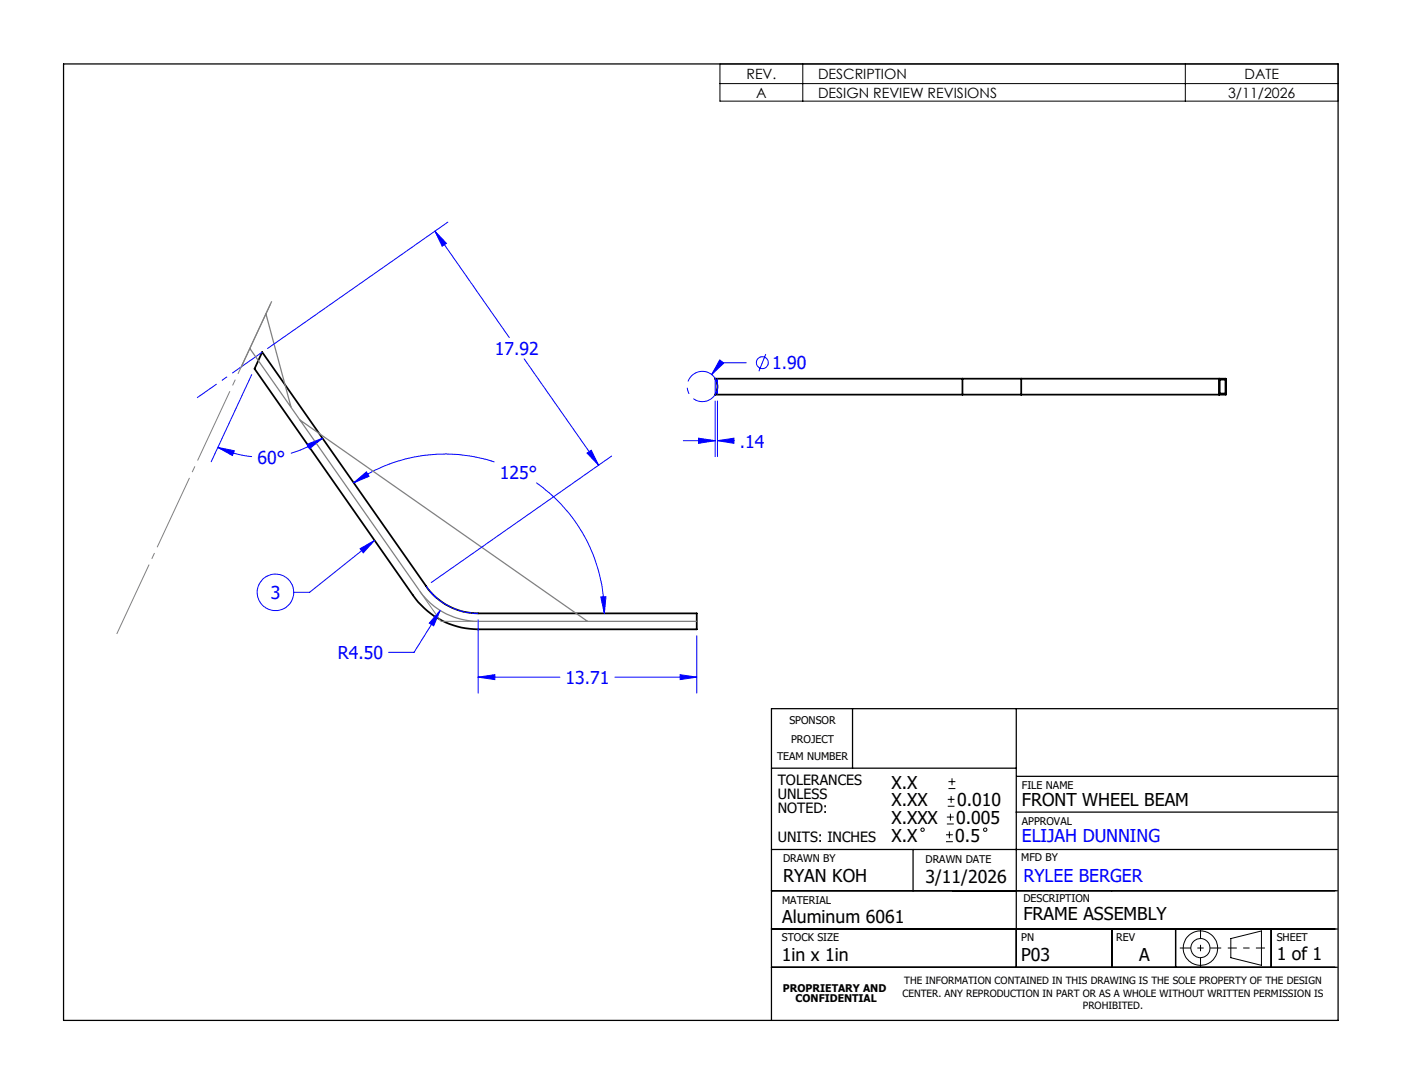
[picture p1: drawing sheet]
<svg xmlns="http://www.w3.org/2000/svg" width="279mm" height="216mm" viewBox="0 0 279 216" stroke-linecap="round" stroke-linejoin="round" font-family="sans-serif">
<path d="M52.2 70.1l32.7 46.6a12.7 12.7 0 0 0 10.4 5.5h43.6v3.1h-43.6a15.9 15.9 0 0 1-13-6.7l-31.6-45.2zM191.8 75.4h-49.3a2.94 2.94 0 0 1 0 3.2h49.3M191.8 75.4h11.7M191.8 78.6h11.7M191.8 75.4v3.2M203.5 75.4h40.8v3.2h-40.8M203.5 75.4v3.2M243 75.4v3.2M243.1 75.6h1.1v2.8h-1.1z" fill="none" stroke="#000" stroke-width=".35"/>
<g fill="none" stroke="#00f" stroke-width=".2">
<path d="M86.7 46l2.3 2.5-.9 .5zM86.7 46l14.8 21.2M89.3 44.2l-36 25.2M50.2 74.6l-8.1 17.4M104.5 71.5l14.8 21.2M142.5 79.9v11M143 79.9v11M143.4 71.7l.9 .6-2.5 2.3zM148.7 72.2h-5l-1.9 2.4M152.6 70.5l-1.4 3.4M43.4 89.1l3.3 .7-.4 .9zM43.4 89.1a21.2 21.2 0 0 0 6.8 1.8"/>
<path d="M61.2 88.5l3.1-1.2-2.6 2.1zM64.3 87.3a21.1 21.1 0 0 1-6.3 3M70.5 96.2l2.5-2.2 .6 .9zM98.5 92a31.6 31.6 0 0 0-28 4.2M106.9 96.1a31.8 31.8 0 0 1 13.5 26.1M117 90.2l.8-.5 1.5 3zM121.9 90.8l-36 25.2M136.2 87.8h6.3M139.2 87.3l3.3 .5-3.3 .5zM143 87.8l3.3-.5v1zM143 87.8h3.3M71.8 109.3l2.8-1.7-2.2 2.5z"/>
<path d="M74.6 107.6l-12.9 10.4h-3.2M84.9 116.7a12.7 12.7 0 0 0 10.4 5.5M119.7 118.9h1.1l-.4 3.3zM87.7 121.6l-1.3 3-.9-.5zM87.7 121.6l-5.2 8.3h-5.1M95.3 134.9l3.3-.5v1zM95.3 123.4v14.6M95.3 134.9h16.3M122.6 134.9h16.3M135.5 134.4l3.4 .5-3.4 .5zM138.9 126.6v11.4"/>
<circle cx="151.9" cy="72.2" r="1.19"/>
<circle cx="54.9" cy="118" r="3.6"/>
</g>
<g fill="none" stroke="#000" stroke-width=".2">
<path d="M143.5 12.7h123.2v7.4h-123.2zM143.5 16.7h123.2M160 12.7v7.4M236.2 12.7v7.4M188.9 159.2h1.3M189 157.1h1.4M189 155.7h1.4M189.5 158.5v1.4M189.7 155v1.4M188.5 167.6h1.4M188.5 166.3h1.4M188.7 164.1h1.4"/>
<path d="M188.7 162.7h1.4M188.9 160.6h1.3M189.2 165.6v1.4M189.4 162.1v1.3M245.3 186.9l6.1-1.5v6.9l-6.1-1.6z"/>
<circle cx="183.8" cy="165.3" r=".34"/>
<circle cx="196.3" cy="165.3" r=".34"/>
<circle cx="239.2" cy="188.8" r="3.4"/>
<circle cx="239.2" cy="188.8" r="1.9"/>
</g>
<path d="M142.9 76.1a3 3 0 0 0-5.1-1.2 3 3 0 0 0 1.3 5 3 3 0 0 0 3.8-3.6v-.2" fill="none" stroke="#00f" stroke-width=".2" stroke-dasharray="15.2 1.3 1.3 1.3" stroke-dashoffset="7.7" stroke-linecap="butt"/>
<path d="M49.8 69.4l33.8 48.3a14.2 14.2 0 0 0 11.7 6.1h43.6M53 62.5l5 18.6M54.2 60l-6.1 13M59.8 83.6l57.3 40.2" fill="none" stroke="#808080" stroke-width=".25"/>
<path d="M235.1 188.8h8.3" fill="none" stroke="#000" stroke-width=".2" stroke-dasharray="15.2 1.3 1.3 1.3" stroke-dashoffset="13" stroke-linecap="butt"/>
<path d="M239.2 185v7.6" fill="none" stroke="#000" stroke-width=".2" stroke-dasharray="15.2 1.3 1.3 1.3" stroke-dashoffset="13.3" stroke-linecap="butt"/>
<path d="M244.7 188.8h7.4" fill="none" stroke="#000" stroke-width=".2" stroke-dasharray="15.2 1.3 1.3 1.3" stroke-dashoffset="13.4" stroke-linecap="butt"/>
<path d="M52.3 70.1l-13 9.1" fill="none" stroke="#00f" stroke-width=".2" stroke-dasharray="15.2 1.3 1.3 1.3" stroke-dashoffset="7.9" stroke-linecap="butt"/>
<path d="M142.5 75.4v3.2M143 75.4v3.2" fill="none" stroke="#00f" stroke-width=".2" stroke-dasharray="15.2 1.3 1.3 1.3" stroke-linecap="butt"/>
<path d="M83.7 117.8l4.2 6h7.2" fill="none" stroke="#808080" stroke-width=".2"/>
<path d="M23 126.9l31.2-66.9" fill="none" stroke="#808080" stroke-width=".2" stroke-dasharray="15.2 1.3 1.3 1.3" stroke-dashoffset="-.7" stroke-linecap="butt"/>
<g fill="none" stroke="#000" stroke-width=".25">
<path d="M12.7 12.7h254v190.5h-254zM153.7 153h48.8M169.9 141.1v11.9M202.5 141.1v51.6M202.6 154.6h64M266.5 141.1h-112.8v62.1M153.7 177.4h112.8M153.7 169.2h112.8M182 169.2v8.2M202.5 161.7h64M153.7 192.7h112.8M153.7 185h112.8"/>
<path d="M221.6 185v7.7M234.3 185v7.7M253.3 185v7.7"/>
</g>
<g fill="#00f">
<path d="M135.5 134.4l3.4 .5-3.4 .5zM95.3 134.9l3.3-.5v1zM119.7 118.9h1.1l-.4 3.3zM70.5 96.2l2.5-2.2 .6 .9zM43.4 89.1l3.3 .7-.4 .9zM61.2 88.5l3.1-1.2-2.6 2.1zM117 90.2l.8-.5 1.5 3zM86.7 46l2.3 2.5-.9 .5zM87.7 121.6l-2.2 2.5 .9 .5z"/>
<path d="M143.4 71.7l-1.6 2.9 2.5-2.3zM143 87.8l3.3-.5v1zM139.2 87.3l3.3 .5-3.3 .5z"/>
</g>
<path d="M87.8 123.7l.1 .1z" fill="#808080"/>
<path d="M71.8 109.3l2.8-1.7-2.2 2.5z" fill="#00f"/>
<g font-size="3.5" fill="#00f">
<text x="98.6" y="70.7">17.92</text>
<text x="153.9" y="73.6">1.90</text>
<text x="147.5" y="89.1">.14</text>
<text x="51.3" y="92.3">60°</text>
<text x="99.6" y="95.4">125°</text>
<text x="54" y="119.2">3</text>
<text x="67.3" y="131.3">R4.50</text>
<text x="112.7" y="136.2">13.71</text>
<text x="203.6" y="167.6">ELIJAH DUNNING</text>
<text x="204" y="175.7">RYLEE BERGER</text>
</g>
<g font-size="3.5">
<text x="177.7" y="157.1">X.X</text>
<text x="177.7" y="160.6">X.XX</text>
<text x="190.7" y="160.6">0.010</text>
<text x="203.6" y="160.6">FRONT WHEEL BEAM</text>
<text x="177.7" y="164.1">X.XXX</text>
<text x="177.7" y="167.6">X.X</text>
<text x="190.4" y="167.6">0.5</text>
<text x="190.6" y="164.1">0.005</text>
<text x="156.1" y="175.7">RYAN KOH</text>
<text x="184.4" y="175.8">3/11/2026</text>
<text x="155.9" y="183.8">Aluminum 6061</text>
<text x="204" y="183.3">FRAME ASSEMBLY</text>
<text x="155.8" y="191.4">1in x 1in</text>
<text x="203.5" y="191.3">P03</text>
<text x="227" y="191.4">A</text>
<text x="254.4" y="191.3">1 of 1</text>
</g>
<g font-size="2.8">
<text x="148.8" y="15.7">REV.</text>
<text x="163" y="15.7">DESCRIPTION</text>
<text x="248" y="15.7">DATE</text>
<text x="150.7" y="19.5">A</text>
<text x="163" y="19.5">DESIGN REVIEW REVISIONS</text>
<text x="244.8" y="19.5">3/11/2026</text>
<text x="155" y="156.3">TOLERANCES</text>
<text x="155" y="159.2">UNLESS</text>
<text x="155" y="162">NOTED:</text>
<text x="155" y="167.6">UNITS: INCHES</text>
</g>
<g font-size="2.1">
<text x="157.3" y="144.2">SPONSOR</text>
<text x="157.7" y="148">PROJECT</text>
<text x="154.8" y="151.5">TEAM NUMBER</text>
<text x="203.6" y="157.1">FILE NAME</text>
<text x="203.6" y="164.4">APPROVAL</text>
<text x="156.1" y="171.7">DRAWN BY</text>
<text x="184.4" y="171.9">DRAWN DATE</text>
<text x="203.5" y="171.5">MFD BY</text>
<text x="204" y="179.6">DESCRIPTION</text>
<text x="155.9" y="180.1">MATERIAL</text>
<text x="155.8" y="187.5">STOCK SIZE</text>
<text x="203.5" y="187.4">PN</text>
<text x="222.5" y="187.4">REV</text>
<text x="254.4" y="187.4">SHEET</text>
<text x="156" y="197.5">PROPRIETARY AND</text>
<text x="158.6" y="199.6">CONFIDENTIAL</text>
</g>
<g font-size="2">
<text x="180.2" y="196">THE INFORMATION CONTAINED IN THIS DRAWING IS THE SOLE PROPERTY OF THE DESIGN</text>
<text x="179.8" y="198.5">CENTER. ANY REPRODUCTION IN PART OR AS A WHOLE WITHOUT WRITTEN PERMISSION IS</text>
<text x="215.8" y="201">PROHIBITED.</text>
</g>
</svg>
